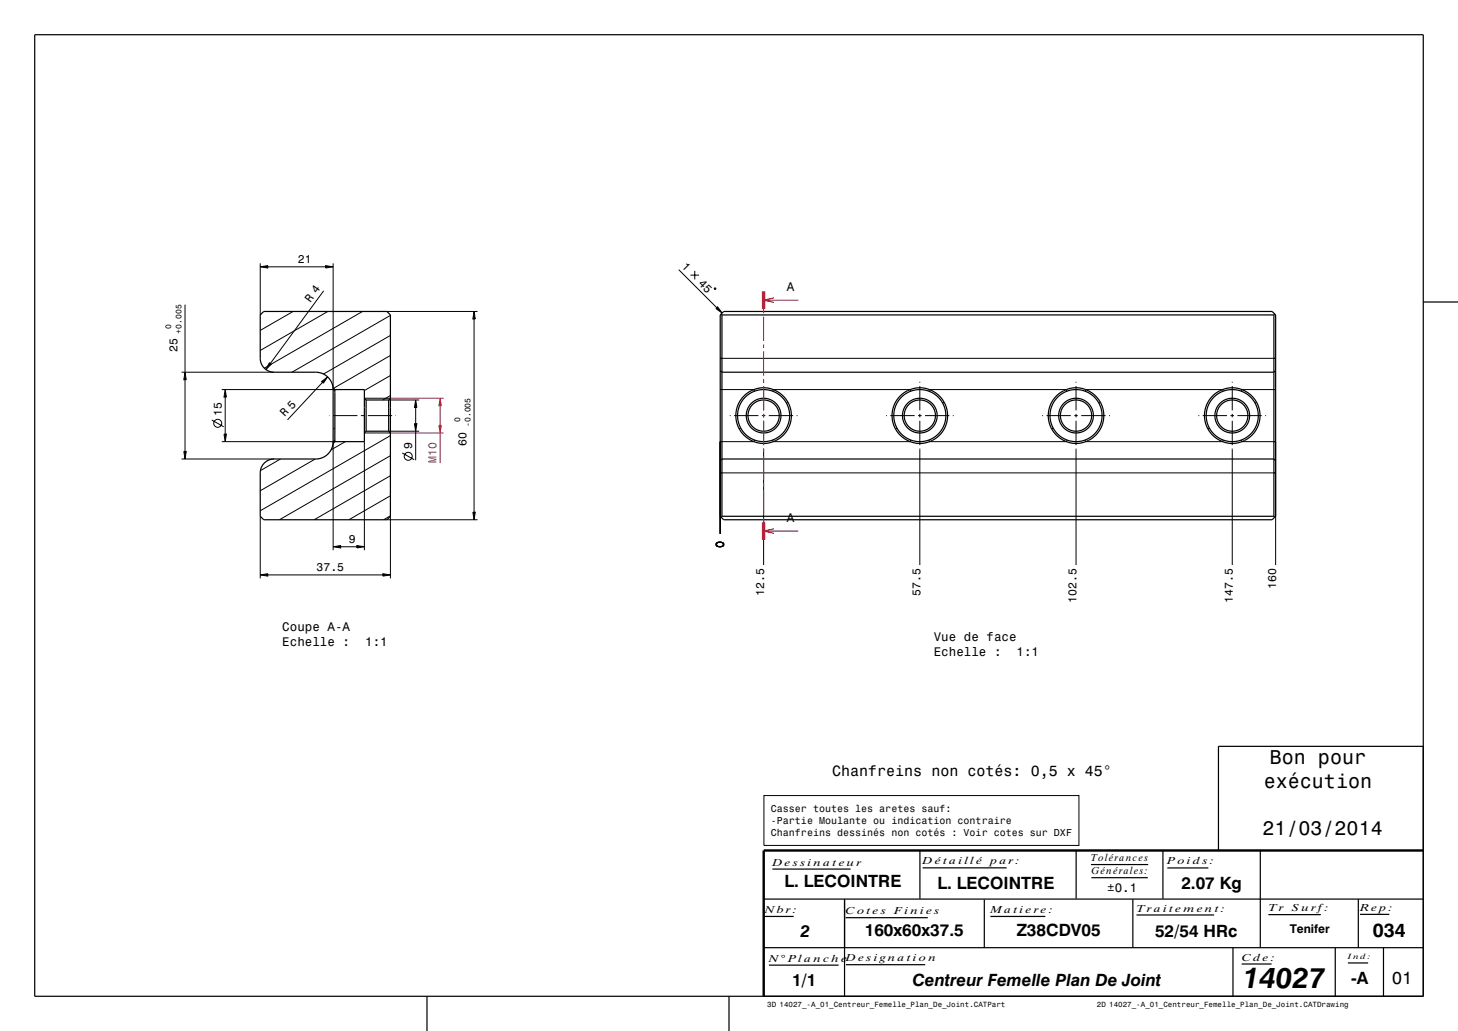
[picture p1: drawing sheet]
<svg xmlns="http://www.w3.org/2000/svg" width="420mm" height="297mm" viewBox="0 0 420 297" stroke-linecap="round" stroke-linejoin="round" font-family="sans-serif">
<g fill="none" stroke="#000" stroke-width=".29">
<path d="M75 76.9l2.1-.4v.7zM75 75.9v14.8M77.1 76.9h16.7M93.8 76.5l2.2 .4-2.2 .3zM96 75.9v36.3l.5 .5M195.5 77.7l11 10.9M198.9 79.3h2.5M200.1 78v2.5M53.3 87.8v19.4M84.4 89.7l-9.4 5.5M93.2 83.8l-15.3 20.9M94.4 89.7l-19.4 11.3"/>
<path d="M104.4 89.7l-28.3 16.4M111.5 89.7h26.1M112.5 96.6l-19.3 11.2M112.5 90.9l-28.4 16.3M136.6 89.7l.3 2.2h-.7zM136.6 91.9v55.7M205.8 83.1l.3-.2 .1 .4-.3 .1zM206.7 88.4l1.3 1.8-1.8-1.3zM52.3 107.2h26.7M53.3 107.2l.3 2.2h-.6zM53.3 109.4v20.7M63.9 112.2h32.6"/>
<path d="M64.9 112.2l.3 2.2h-.7zM64.9 114.4v10.7M77.6 104.5l.6 .4-1.6 1.6zM92.6 109.9l1.8-1.3-1.3 1.8zM92.9 110.2l-10.1 10.8M94.9 119.7h.1M96 119.7h7M104 119.7h1M105 114.7h7.5M106 119.7h7M112 115.2h8.7M112.5 114l-2.2 1.2"/>
<path d="M112.5 108.2l-7.5 4.3M112.5 102.4l-16.4 9.5M114 119.7h.1M207.4 112.2h9.8l.2 .5M207.4 103.2h160.1M210.2 119.7h.3M211.5 119.7h7M219.5 119.7h1M220 110v.2M220 111.2v7M220 119.2v1M221.5 119.7h7"/>
<path d="M222.6 112.7l.2-.5h39.4l.2 .5M227 115.9l-.4 .2M229.5 119.7h.2M255.2 119.7h.3M256.5 119.7h7M264.5 119.7h1M265 110v.2M265 111.2v7M265 119.2v1M266.5 119.7h7M267.6 112.7l.2-.5h39.4l.2 .5M272 115.9l-.4 .2"/>
<path d="M274.5 119.7h.2M300.2 119.7h.3M301.5 119.7h7M309.5 119.7h1M310 110v.2M310 111.2v7M310 119.2v1M311.5 119.7h7M312.6 112.7l.2-.5h39.4l.2 .5M317 115.9l-.4 .2M319.5 119.7h.2M345.2 119.7h.3"/>
<path d="M346.5 119.7h7M354.5 119.7h1M355 110v.2M355 111.2v7M355 119.2v1M356.5 119.7h7M362 115.9l-.4 .2M364.5 119.7h.2M367.5 112.2h-9.7l-.2 .5M52.3 132.2h26.7M53 130.1h.6l-.3 2.1zM61 121l3.4 1.9"/>
<path d="M63.9 127.2h32.6M64.5 125.1h.7l-.3 2.1zM80.8 132.2l-5.8 3.4M90.8 132.2l-15.8 9.2M96.5 126.8l-.5 .4v31.3M96.5 123.3l-.5 .3M99.5 127.2l-4.1 2.4M105 127.2v31.3M105 124.7h7.5M112 124.2h8.7M112.5 137l-22 12.7M112.5 131.3l-32 18.4"/>
<path d="M112.5 125.5l-37.5 21.6M207.4 136.2h160.1M207.5 127.2v26.6M213.4 123.3l-.4 .3M217.4 126.8l-.2 .4h-9.8M220 121.2v7M220 129.2v33.6M222.6 126.8l.2 .4h39.4l.2-.4M258.4 123.3l-.4 .3M265 121.2v7M265 129.2v33.6M267.6 126.8l.2 .4h39.4l.2-.4"/>
<path d="M303.4 123.3l-.4 .3M310 121.2v7M310 129.2v33.6M312.6 126.8l.2 .4h39.4l.2-.4M348.4 123.3l-.4 .3M355 121.2v7M355 129.2v33.6M357.6 126.8l.2 .4h9.7v35.6M75 148.7v17.9M96 157.5l2.1-.3v.6zM98.1 157.5h4.7M102.8 157.2l2.2 .3-2.2 .3z"/>
<path d="M111.5 149.7h26.1M112.5 148.6l-2 1.1M112.5 142.8l-12 6.9M112.5 148.7v17.9M136.2 147.6h.7l-.3 2.1zM75 165.6l2.1-.3v.7zM77.1 165.6h33.2M110.3 165.3l2.2 .3-2.2 .4zM220.1 229.2h90.7v14.3h-90.7z"/>
<circle cx="62.7" cy="121.9" r="1.15"/>
</g>
<path d="M112.5 114.7h15.3M112.5 124.7h15.3" fill="none" stroke="#800080" stroke-width=".29"/>
<g fill="none" stroke="#000" stroke-width=".35">
<path d="M10 10h400v277h-400zM75 90.7l1-1h35.5l1 1v58l-1 1h-35.5l-1-1v-12.5a4 4 0 0 1 4-4h12a5 5 0 0 0 5-5v-15a5 5 0 0 0-5-5h-12a4 4 0 0 1-4-4zM207.7 90.5l.8-.8h158l1 1v58l-1 1h-158l-.8-.7M207.7 90.5l-.2 .2v58l.2 .3M207.7 90.5l.3 .2M208 90.7v58M208 90.7h159M367 90.7v58M367.2 90.5l-.2 .2M410 87h10M95.9 111.7l.6 .5M96.5 112.2v15"/>
<path d="M96.5 112.2h8.5v15h-8.5M105 114.7l.5 .5M105.5 115.2v9M105.5 115.2h6.5M112 115.2v9M112.5 114.7l-.5 .5M207.5 106.7l.5 .5h159l.5-.5M96.5 127.2l-.6 .6M105.5 124.2l-.5 .5M105.5 124.2h6.5M112 124.2l.5 .5M207.5 132.7l.5-.5h159l.5 .5"/>
<path d="M347.9 123.6a8 8 0 0 1 4.3-11.4 8 8 0 0 1 10.1 4.4 8 8 0 0 1-3.8 10.3 8 8 0 0 1-10.5-3.3M208 148.7l-.3 .3M208 148.7h159M367 148.7l.2 .3M410 215h-59v30M220 259h190M243.3 259v28M265 245v13.9M283.5 259.1v13.9M310 245v13.9M326.3 259.1v13.9M335 244.9v14"/>
<path d="M363.1 245v28M391.3 259v14M220 273h190M355.2 273v14M384.6 273v14M398.5 273v14M123 287v10M210 287v10"/>
<circle cx="220" cy="119.7" r="4.5"/>
<circle cx="220" cy="119.7" r="7.5"/>
<circle cx="220" cy="119.7" r="5"/>
<circle cx="220" cy="119.7" r="8"/>
<circle cx="265" cy="119.7" r="5"/>
<circle cx="265" cy="119.7" r="4.5"/>
<circle cx="265" cy="119.7" r="8"/>
<circle cx="265" cy="119.7" r="7.5"/>
<circle cx="310" cy="119.7" r="5"/>
<circle cx="310" cy="119.7" r="4.5"/>
<circle cx="310" cy="119.7" r="7.5"/>
<circle cx="310" cy="119.7" r="8"/>
<circle cx="355" cy="119.7" r="5"/>
<circle cx="355" cy="119.7" r="4.5"/>
<circle cx="355" cy="119.7" r="7.5"/>
</g>
<path d="M410 245h-190v42" fill="none" stroke="#000" stroke-width=".7" stroke-linecap="butt"/>
<path d="M220 84v5M220 150.5v5" fill="none" stroke="#f00" stroke-width="1" stroke-linecap="butt"/>
<g fill="none" stroke="#f00" stroke-width=".29">
<path d="M220 89v1.2M220 91.2v7M220 99.2v1M220 86.5h10M223 85.8l-3 .7 3 .6M220 101.2v7M220 109.2v1M220 111.2v7M220 119.2v1M220 121.2v7M220 129.2v1M220 131.2v7"/>
<path d="M220 139.2v1M220 149.2v1.3M220 141.2v7M220 153h10M223 152.3l-3 .7 3 .7"/>
</g>
<g fill="#000">
<path d="M75 76.9l2.1-.4v.7z" fill-rule="evenodd"/>
<path d="M93.8 76.5l2.2 .4-2.2 .3z" fill-rule="evenodd"/>
<path d="M136.6 89.7l.3 2.2h-.7z" fill-rule="evenodd"/>
<path d="M206.7 88.4l1.3 1.8-1.8-1.3z" fill-rule="evenodd"/>
<path d="M53.3 107.2l.3 2.2h-.6z" fill-rule="evenodd"/>
<path d="M64.9 112.2l.3 2.2h-.7z" fill-rule="evenodd"/>
<path d="M77.6 104.5l.6 .4-1.6 1.6z" fill-rule="evenodd"/>
<path d="M92.6 109.9l1.8-1.3-1.3 1.8z" fill-rule="evenodd"/>
<path d="M53 130.1h.6l-.3 2.1z" fill-rule="evenodd"/>
<path d="M64.5 125.1h.7l-.3 2.1z" fill-rule="evenodd"/>
<path d="M96 157.5l2.1-.3v.6z" fill-rule="evenodd"/>
<path d="M102.8 157.2l2.2 .3-2.2 .3z" fill-rule="evenodd"/>
<path d="M136.2 147.6h.7l-.3 2.1z" fill-rule="evenodd"/>
<path d="M75 165.6l2.1-.3v.7z" fill-rule="evenodd"/>
<path d="M110.3 165.3l2.2 .3-2.2 .4z" fill-rule="evenodd"/>
</g>
<g fill="#800080">
<path d="M126.4 122.6h.7l-.3 2.1z" fill-rule="evenodd"/>
<path d="M126.8 114.7l.3 2.2h-.7z" fill-rule="evenodd"/>
</g>
<path d="M126.8 114.7l.3 2.2h-.7zM126.8 116.9v5.7M126.4 122.6h.7l-.3 2.1zM126.8 124.7v8.7" fill="none" stroke="#800080" stroke-width=".29"/>
<g fill="#000">
<path d="M119.7 115.2l.4 2.2h-.7z" fill-rule="evenodd"/>
<path d="M119.4 122.1h.7l-.4 2.1z" fill-rule="evenodd"/>
</g>
<g fill="none" stroke="#000" stroke-width=".29">
<path d="M119.7 115.2l.4 2.2h-.7zM119.7 117.4v4.7M115.9 130.5l3.4 1.9M119.4 122.1h.7l-.4 2.1zM119.7 124.2v8.4"/>
<circle cx="117.6" cy="131.4" r="1.15"/>
</g>
<g fill="none" stroke="#000" stroke-width=".35">
<path d="M222.5 250.4h22.5M265.8 250h24.2M314.3 249.1h16.5M314.4 252.8h16.2M336.3 250h11.8M220.3 264h8.3M221.5 278h20.1M243.6 264.4h23.7M243.7 277.9h22.8M285.3 264h15.8M327.4 263.6h22.4M357.7 277.7h8.6"/>
<path d="M365.4 263.5h15.1M388.3 277.4h5.8M391.8 263.4h8.4"/>
</g>
<text font-size="8.3" x="358.1" y="284.7">14027</text>
<g font-size="5.8">
<text x="365.8" y="220.2">Bon pour</text>
<text x="364" y="227.1">exécution</text>
<text x="363.6" y="240.6">21/03/2014</text>
</g>
<text font-size="5.6" x="395.5" y="269.9">034</text>
<text font-size="5" x="400.9" y="283.3">01</text>
<g font-size="4.9">
<text x="226" y="255.6">L. LECOINTRE</text>
<text x="270" y="256">L. LECOINTRE</text>
<text x="340.3" y="256">2.07 Kg</text>
<text x="249.1" y="269.7">160x60x37.5</text>
<text x="292.9" y="269.7">Z38CDV05</text>
<text x="332.7" y="269.9">52/54 HRc</text>
<text x="230.6" y="270">2</text>
<text x="228.2" y="283.9">1/1</text>
<text x="262.8" y="284">Centreur Femelle Plan De Joint</text>
<text x="389.3" y="283.4">-A</text>
</g>
<text font-size="4.3" x="239.7" y="223.5">Chanfreins non cotés: 0,5 x 45°</text>
<g font-size="3.6">
<text x="226.6" y="83.8">A</text>
<text x="226.6" y="150.4">A</text>
<text x="81.3" y="181.8">Coupe A-A</text>
<text x="269" y="184.7">Vue de face</text>
<text x="81.3" y="186.1">Echelle :</text>
<text x="105.2" y="186.1">1:1</text>
<text x="269" y="189">Echelle :</text>
<text x="292.9" y="189">1:1</text>
<text x="319" y="257">±0.1</text>
</g>
<text font-size="3.5" x="371.5" y="268.7">Tenifer</text>
<g font-size="3.3">
<text x="85.8" y="75.9">21</text>
<text x="196.2" y="77" transform="rotate(45 196.2 77)">1</text>
<text x="201" y="81.8" transform="rotate(45 201 81.8)">45</text>
<text x="89.5" y="87.2" transform="rotate(-54 89.5 87.2)">R 4</text>
<text x="51.1" y="101.5" transform="rotate(-90 51.1 101.5)">25</text>
<text x="63.9" y="119.8" transform="rotate(-90 63.9 119.8)">15</text>
<text x="82.1" y="120.3" transform="rotate(-47 82.1 120.3)">R 5</text>
<text x="118.7" y="129.3" transform="rotate(-90 118.7 129.3)">9</text>
<text x="134.4" y="128.4" transform="rotate(-90 134.4 128.4)">60</text>
<text x="206.3" y="155.8" transform="rotate(90 206.3 155.8)">0</text>
<text x="100.5" y="156.5">9</text>
<text x="91.2" y="164.6">37.5</text>
<text x="220.1" y="171.7" transform="rotate(-90 220.1 171.7)">12.5</text>
<text x="265.1" y="171.7" transform="rotate(-90 265.1 171.7)">57.5</text>
<text x="310.1" y="173.7" transform="rotate(-90 310.1 173.7)">102.5</text>
<text x="355.1" y="173.7" transform="rotate(-90 355.1 173.7)">147.5</text>
<text x="367.6" y="169.8" transform="rotate(-90 367.6 169.8)">160</text>
</g>
<text font-size="3.3" fill="#800080" x="125.8" y="133.4" transform="rotate(-90 125.8 133.4)">M10</text>
<g font-size="2.9">
<text x="222.1" y="234">Casser toutes les aretes sauf:</text>
<text x="222.1" y="237.4">-Partie Moulante ou indication contraire</text>
<text x="222.1" y="240.9">Chanfreins dessinés non cotés : Voir cotes sur DXF</text>
<text x="222.5" y="249.4">D e s s i n a t e u r</text>
<text x="265.8" y="249">D é t a i l l é</text>
<text x="285.3" y="249">pa r :</text>
<text x="314.3" y="248.1">Tolérances</text>
<text x="314.4" y="251.8">Générales:</text>
<text x="336.3" y="249">Po i d s :</text>
<text x="220.3" y="263">Nb r :</text>
<text x="243.6" y="263.4">C o t e s</text>
<text x="257.6" y="263.4">Fi n i e s</text>
<text x="285.3" y="263">Ma t i e r e :</text>
<text x="327.4" y="262.6">Tr a i t e m e n t :</text>
<text x="365.4" y="262.5">Tr</text>
<text x="372.2" y="262.5">S u r f:</text>
<text x="391.8" y="262.4">R e p:</text>
<text x="221.5" y="277">N° Pl a n c h e</text>
<text x="243.7" y="276.9">D e s i gn a t i o n</text>
<text x="357.7" y="276.7">C d e :</text>
</g>
<g font-size="2.3">
<text x="49.3" y="94.7" transform="rotate(-90 49.3 94.7)">0</text>
<text x="52.3" y="96.1" transform="rotate(-90 52.3 96.1)">+0.005</text>
<text x="132.6" y="121.6" transform="rotate(-90 132.6 121.6)">0</text>
<text x="135.6" y="123" transform="rotate(-90 135.6 123)">-0.005</text>
</g>
<g font-size="2.2">
<text x="388.3" y="276.4">In d :</text>
<text x="221" y="290.1">3D 14027_-A_01_Centreur_Femelle_Plan_De_Joint.CATPart</text>
<text x="316" y="290.1">2D 14027_-A_01_Centreur_Femelle_Plan_De_Joint.CATDrawing</text>
</g>
</svg>
